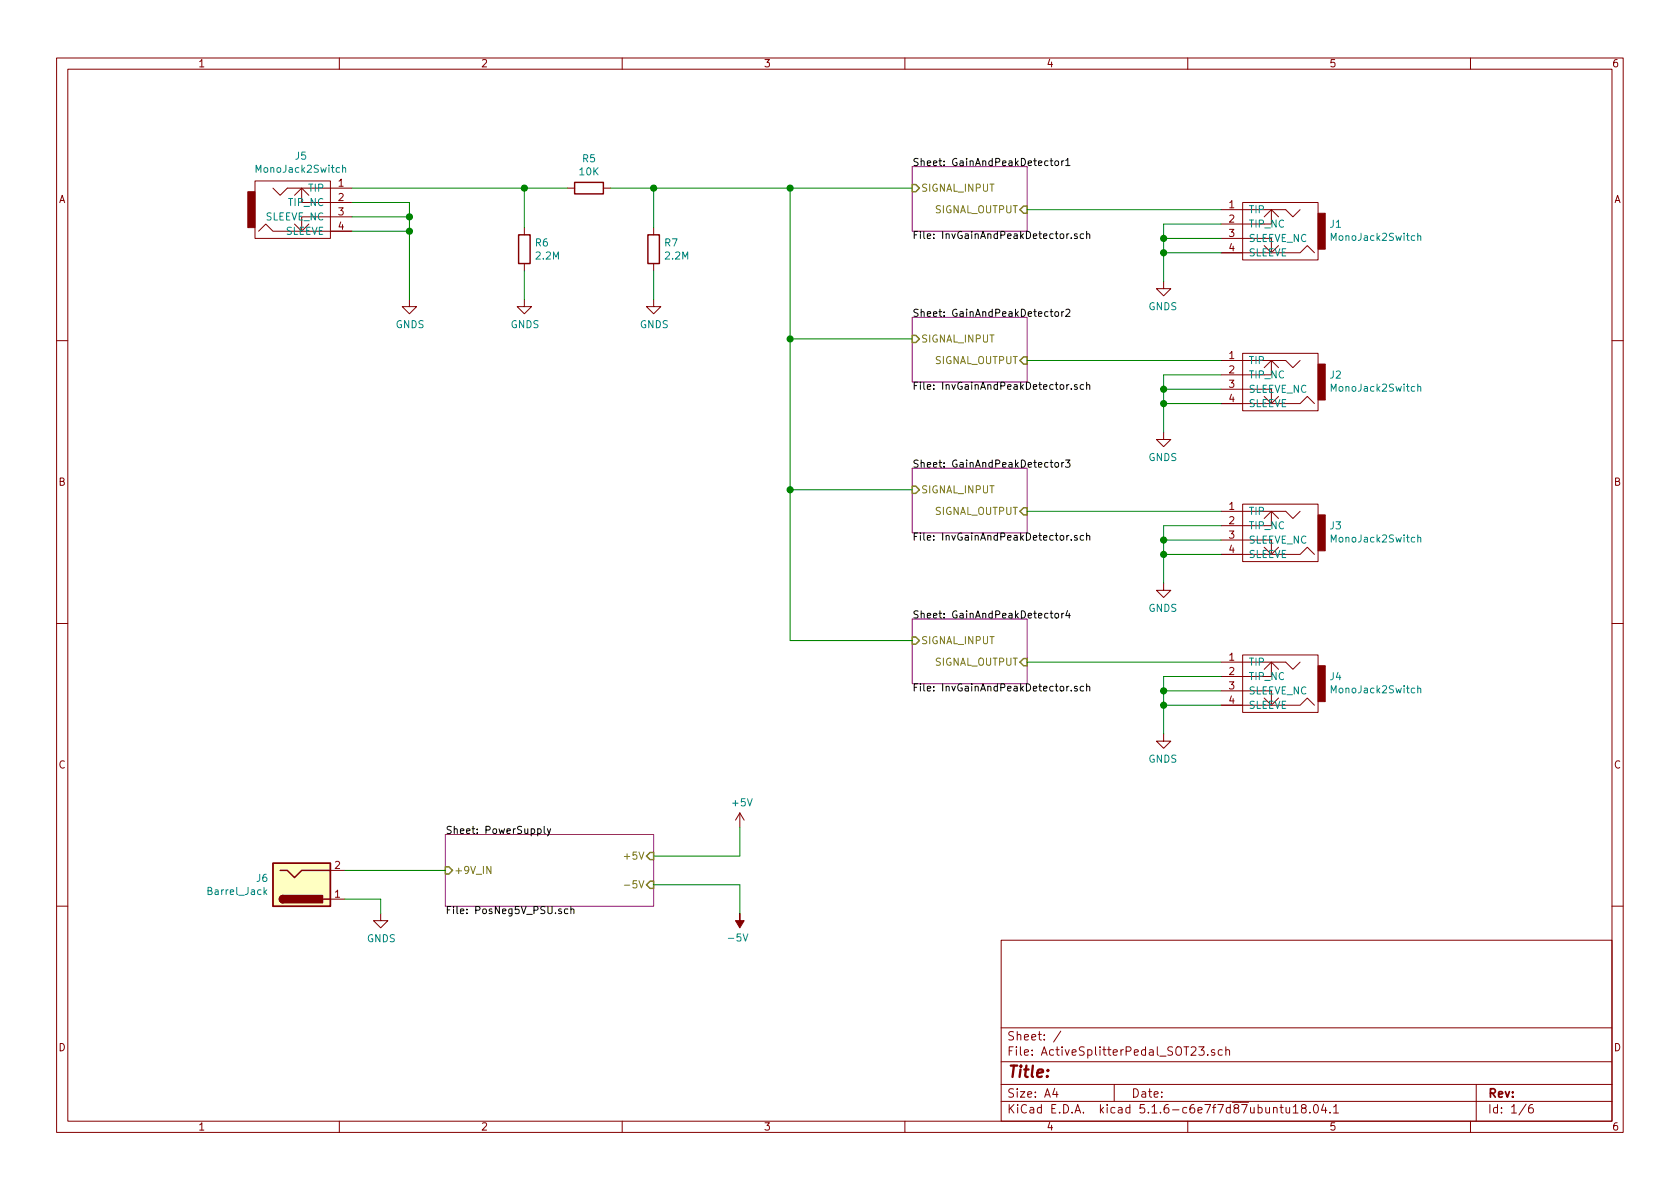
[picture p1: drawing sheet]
EESchema Schematic File Version 4
EELAYER 30 0
EELAYER END
$Descr A4 11693 8268
encoding utf-8
Sheet 1 6
Title ""
Date ""
Rev ""
Comp ""
Comment1 ""
Comment2 ""
Comment3 ""
Comment4 ""
$EndDescr
$Comp
L MonoJack2Switch:MonoJack2Switch J5
U 1 1
P 2000 1450
F 0 "J5" H 2095 1825 50  0000 C CNN
F 1 "MonoJack2Switch" H 2095 1734 50  0000 C CNN
F 2 "NeutrikNRJ:NRJxHx" H 2000 1500 50  0001 C CNN
F 3 "https://www.neutrik.com/en/product/nrj6hm-1-pre" H 2000 1500 50  0001 C CNN
	1    2000 1450
	1    0    0    -1  
$EndComp
Wire Wire Line
	2450 1300 3650 1300
$Comp
L Device:R R6
U 1 1
P 3650 1725
F 0 "R6" H 3720 1771 50  0000 L CNN
F 1 "2.2M" H 3720 1680 50  0000 L CNN
F 2 "Resistor_SMD:R_0805_2012Metric_Pad1.15x1.40mm_HandSolder" V 3580 1725 50  0001 C CNN
F 3 "~" H 3650 1725 50  0001 C CNN
	1    3650 1725
	1    0    0    -1  
$EndComp
Wire Wire Line
	3650 1575 3650 1300
Connection ~ 3650 1300
$Comp
L power:GNDS #PWR05
U 1 1
P 3650 2075
F 0 "#PWR05" H 3650 1825 50  0001 C CNN
F 1 "GNDS" H 3655 1902 50  0000 C CNN
F 2 "" H 3650 2075 50  0001 C CNN
F 3 "" H 3650 2075 50  0001 C CNN
	1    3650 2075
	1    0    0    -1  
$EndComp
Wire Wire Line
	3650 2075 3650 1875
$Comp
L Device:R R7
U 1 1
P 4550 1725
F 0 "R7" H 4620 1771 50  0000 L CNN
F 1 "2.2M" H 4620 1680 50  0000 L CNN
F 2 "Resistor_SMD:R_0805_2012Metric_Pad1.15x1.40mm_HandSolder" V 4480 1725 50  0001 C CNN
F 3 "~" H 4550 1725 50  0001 C CNN
	1    4550 1725
	1    0    0    -1  
$EndComp
Wire Wire Line
	4550 1575 4550 1300
$Comp
L power:GNDS #PWR09
U 1 1
P 4550 2075
F 0 "#PWR09" H 4550 1825 50  0001 C CNN
F 1 "GNDS" H 4555 1902 50  0000 C CNN
F 2 "" H 4550 2075 50  0001 C CNN
F 3 "" H 4550 2075 50  0001 C CNN
	1    4550 2075
	1    0    0    -1  
$EndComp
Wire Wire Line
	4550 2075 4550 1875
Wire Wire Line
	3650 1300 3950 1300
$Comp
L Device:R R5
U 1 1
P 4100 1300
F 0 "R5" V 3893 1300 50  0000 C CNN
F 1 "10K" V 3984 1300 50  0000 C CNN
F 2 "Resistor_SMD:R_0805_2012Metric_Pad1.15x1.40mm_HandSolder" V 4030 1300 50  0001 C CNN
F 3 "~" H 4100 1300 50  0001 C CNN
	1    4100 1300
	0    1    1    0   
$EndComp
Wire Wire Line
	4250 1300 4550 1300
Connection ~ 4550 1300
$Comp
L MonoJack2Switch:MonoJack2Switch J1
U 1 1
P 8950 1600
F 0 "J1" H 8648 1651 50  0000 R CNN
F 1 "MonoJack2Switch" H 8648 1560 50  0000 R CNN
F 2 "NeutrikNRJ:NRJxHx" H 8950 1650 50  0001 C CNN
F 3 "https://www.neutrik.com/en/product/nrj6hm-1-pre" H 8950 1650 50  0001 C CNN
	1    8950 1600
	-1   0    0    -1  
$EndComp
$Comp
L MonoJack2Switch:MonoJack2Switch J2
U 1 1
P 8950 2650
F 0 "J2" H 8648 2701 50  0000 R CNN
F 1 "MonoJack2Switch" H 8648 2610 50  0000 R CNN
F 2 "NeutrikNRJ:NRJxHx" H 8950 2700 50  0001 C CNN
F 3 "https://www.neutrik.com/en/product/nrj6hm-1-pre" H 8950 2700 50  0001 C CNN
	1    8950 2650
	-1   0    0    -1  
$EndComp
$Comp
L MonoJack2Switch:MonoJack2Switch J3
U 1 1
P 8950 3700
F 0 "J3" H 8648 3751 50  0000 R CNN
F 1 "MonoJack2Switch" H 8648 3660 50  0000 R CNN
F 2 "NeutrikNRJ:NRJxHx" H 8950 3750 50  0001 C CNN
F 3 "https://www.neutrik.com/en/product/nrj6hm-1-pre" H 8950 3750 50  0001 C CNN
	1    8950 3700
	-1   0    0    -1  
$EndComp
$Comp
L MonoJack2Switch:MonoJack2Switch J4
U 1 1
P 8950 4750
F 0 "J4" H 8648 4801 50  0000 R CNN
F 1 "MonoJack2Switch" H 8648 4710 50  0000 R CNN
F 2 "NeutrikNRJ:NRJxHx" H 8950 4800 50  0001 C CNN
F 3 "https://www.neutrik.com/en/product/nrj6hm-1-pre" H 8950 4800 50  0001 C CNN
	1    8950 4750
	-1   0    0    -1  
$EndComp
$Comp
L Connector:Barrel_Jack J6
U 1 1
P 2100 6150
F 0 "J6" H 1871 6108 50  0000 R CNN
F 1 "Barrel_Jack" H 1871 6199 50  0000 R CNN
F 2 "Connector_BarrelJack:BarrelJack_Horizontal" H 2150 6110 50  0001 C CNN
F 3 "~" H 2150 6110 50  0001 C CNN
	1    2100 6150
	1    0    0    1   
$EndComp
Wire Wire Line
	2400 6050 3100 6050
Wire Wire Line
	4550 5950 5150 5950
Wire Wire Line
	5150 5950 5150 5750
$Comp
L power:+5V #PWR010
U 1 1
P 5150 5750
F 0 "#PWR010" H 5150 5600 50  0001 C CNN
F 1 "+5V" H 5165 5923 50  0000 C CNN
F 2 "" H 5150 5750 50  0001 C CNN
F 3 "" H 5150 5750 50  0001 C CNN
	1    5150 5750
	1    0    0    -1  
$EndComp
Wire Wire Line
	4550 6150 5150 6150
Wire Wire Line
	5150 6150 5150 6350
$Comp
L power:-5V #PWR011
U 1 1
P 5150 6350
F 0 "#PWR011" H 5150 6450 50  0001 C CNN
F 1 "-5V" H 5165 6523 50  0000 C CNN
F 2 "" H 5150 6350 50  0001 C CNN
F 3 "" H 5150 6350 50  0001 C CNN
	1    5150 6350
	-1   0    0    1   
$EndComp
Wire Wire Line
	2400 6250 2650 6250
Wire Wire Line
	2650 6250 2650 6350
$Comp
L power:GNDS #PWR02
U 1 1
P 2650 6350
F 0 "#PWR02" H 2650 6100 50  0001 C CNN
F 1 "GNDS" H 2655 6177 50  0000 C CNN
F 2 "" H 2650 6350 50  0001 C CNN
F 3 "" H 2650 6350 50  0001 C CNN
	1    2650 6350
	1    0    0    -1  
$EndComp
Wire Wire Line
	2450 1400 2850 1400
Wire Wire Line
	2850 1400 2850 1500
Wire Wire Line
	2450 1500 2850 1500
Connection ~ 2850 1500
Wire Wire Line
	2850 1500 2850 1600
Wire Wire Line
	2450 1600 2850 1600
Connection ~ 2850 1600
Wire Wire Line
	2850 1600 2850 2075
$Comp
L power:GNDS #PWR03
U 1 1
P 2850 2075
F 0 "#PWR03" H 2850 1825 50  0001 C CNN
F 1 "GNDS" H 2855 1902 50  0000 C CNN
F 2 "" H 2850 2075 50  0001 C CNN
F 3 "" H 2850 2075 50  0001 C CNN
	1    2850 2075
	1    0    0    -1  
$EndComp
Wire Wire Line
	8500 1550 8100 1550
Wire Wire Line
	8100 1550 8100 1650
Wire Wire Line
	8500 1650 8100 1650
Connection ~ 8100 1650
Wire Wire Line
	8100 1650 8100 1750
Wire Wire Line
	8500 1750 8100 1750
Connection ~ 8100 1750
Wire Wire Line
	8100 1750 8100 1950
$Comp
L power:GNDS #PWR012
U 1 1
P 8100 1950
F 0 "#PWR012" H 8100 1700 50  0001 C CNN
F 1 "GNDS" H 8105 1777 50  0000 C CNN
F 2 "" H 8100 1950 50  0001 C CNN
F 3 "" H 8100 1950 50  0001 C CNN
	1    8100 1950
	-1   0    0    -1  
$EndComp
Wire Wire Line
	8500 2600 8100 2600
Wire Wire Line
	8100 2600 8100 2700
Wire Wire Line
	8500 2700 8100 2700
Connection ~ 8100 2700
Wire Wire Line
	8100 2700 8100 2800
Wire Wire Line
	8500 2800 8100 2800
Connection ~ 8100 2800
Wire Wire Line
	8100 2800 8100 3000
$Comp
L power:GNDS #PWR013
U 1 1
P 8100 3000
F 0 "#PWR013" H 8100 2750 50  0001 C CNN
F 1 "GNDS" H 8105 2827 50  0000 C CNN
F 2 "" H 8100 3000 50  0001 C CNN
F 3 "" H 8100 3000 50  0001 C CNN
	1    8100 3000
	-1   0    0    -1  
$EndComp
Wire Wire Line
	8500 3650 8100 3650
Wire Wire Line
	8100 3650 8100 3750
Wire Wire Line
	8500 3750 8100 3750
Connection ~ 8100 3750
Wire Wire Line
	8100 3750 8100 3850
Wire Wire Line
	8500 3850 8100 3850
Connection ~ 8100 3850
Wire Wire Line
	8100 3850 8100 4050
$Comp
L power:GNDS #PWR014
U 1 1
P 8100 4050
F 0 "#PWR014" H 8100 3800 50  0001 C CNN
F 1 "GNDS" H 8105 3877 50  0000 C CNN
F 2 "" H 8100 4050 50  0001 C CNN
F 3 "" H 8100 4050 50  0001 C CNN
	1    8100 4050
	-1   0    0    -1  
$EndComp
Wire Wire Line
	8500 4700 8100 4700
Wire Wire Line
	8100 4700 8100 4800
Wire Wire Line
	8500 4800 8100 4800
Connection ~ 8100 4800
Wire Wire Line
	8100 4800 8100 4900
Wire Wire Line
	8500 4900 8100 4900
Connection ~ 8100 4900
Wire Wire Line
	8100 4900 8100 5100
$Comp
L power:GNDS #PWR015
U 1 1
P 8100 5100
F 0 "#PWR015" H 8100 4850 50  0001 C CNN
F 1 "GNDS" H 8105 4927 50  0000 C CNN
F 2 "" H 8100 5100 50  0001 C CNN
F 3 "" H 8100 5100 50  0001 C CNN
	1    8100 5100
	-1   0    0    -1  
$EndComp
$Sheet
S 3100 5800 1450 500 
U 5F3902BC
F0 "PowerSupply" 50
F1 "PosNeg5V_PSU.sch" 50
F2 "+9V_IN" I L 3100 6050 50 
F3 "+5V" I R 4550 5950 50 
F4 "-5V" I R 4550 6150 50 
$EndSheet
Wire Wire Line
	7150 2500 8500 2500
Wire Wire Line
	7150 3550 8500 3550
Wire Wire Line
	7150 4600 8500 4600
Wire Wire Line
	7150 1450 8500 1450
Wire Wire Line
	4550 1300 5500 1300
Wire Wire Line
	5500 2350 6350 2350
Wire Wire Line
	5500 2350 5500 1300
Connection ~ 5500 1300
Wire Wire Line
	5500 1300 6350 1300
Wire Wire Line
	5500 2350 5500 3400
Connection ~ 5500 2350
Wire Wire Line
	5500 3400 6350 3400
Wire Wire Line
	5500 3400 5500 4450
Connection ~ 5500 3400
Wire Wire Line
	5500 4450 6350 4450
$Sheet
S 6350 2200 800  450 
U 5F512144
F0 "GainAndPeakDetector2" 50
F1 "InvGainAndPeakDetector.sch" 50
F2 "SIGNAL_INPUT" I L 6350 2350 50 
F3 "SIGNAL_OUTPUT" I R 7150 2500 50 
$EndSheet
$Sheet
S 6350 3250 800  450 
U 5F515E89
F0 "GainAndPeakDetector3" 50
F1 "InvGainAndPeakDetector.sch" 50
F2 "SIGNAL_INPUT" I L 6350 3400 50 
F3 "SIGNAL_OUTPUT" I R 7150 3550 50 
$EndSheet
$Sheet
S 6350 4300 800  450 
U 5F519B24
F0 "GainAndPeakDetector4" 50
F1 "InvGainAndPeakDetector.sch" 50
F2 "SIGNAL_INPUT" I L 6350 4450 50 
F3 "SIGNAL_OUTPUT" I R 7150 4600 50 
$EndSheet
$Sheet
S 6350 1150 800  450 
U 5F3F1F31
F0 "GainAndPeakDetector1" 50
F1 "InvGainAndPeakDetector.sch" 50
F2 "SIGNAL_INPUT" I L 6350 1300 50 
F3 "SIGNAL_OUTPUT" I R 7150 1450 50 
$EndSheet
$EndSCHEMATC
